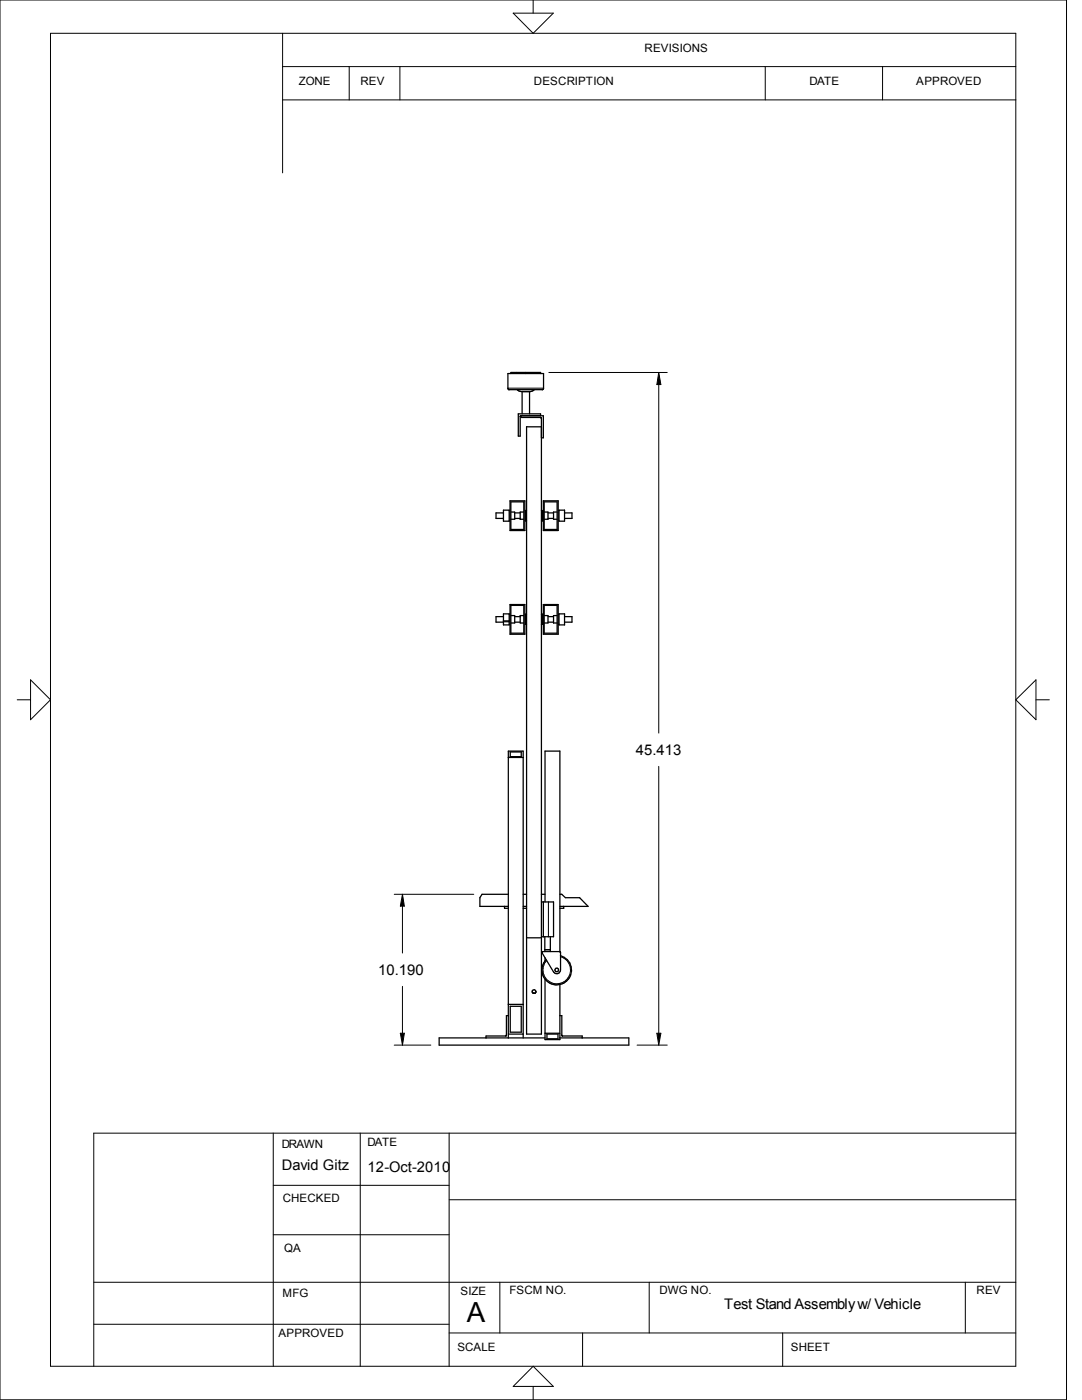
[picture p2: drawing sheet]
<svg xmlns="http://www.w3.org/2000/svg" width="216mm" height="279mm" viewBox="0 0 216 279" stroke-linecap="round" stroke-linejoin="round" font-family="sans-serif">
<g fill="none" stroke="#000" stroke-width=".25">
<path d="M101.3 74.5h7.2v3.1l-.2 .2h-6.8l-.2-.3zM101.9 74.5v-.2h6v.2M103.2 77.8l.8 .3h1.8l.8-.3M104.2 78.1v4.5M104.9 74.3v.2M105.7 78.1v4.5M101.8 99.9h2.9v6h-2.9zM104 83v.3h3.9l.1 .1v123h-2.9v-121.2h2.9M107.9 83v-.4h-4.5v4.4h.4l.1-4h4.5v4.4h-.4M108.4 99.9h3v6h-3zM100.5 101.8h1.1v2.2h-1.1zM100.5 102.4h-1.5v1.1h1.5"/>
<path d="M101.6 101.9h.2M101.6 103.9h.2M101.9 102.2h.8v1.4h-.8M101.9 100.2h2.6v5.5h-2.6zM102.7 103.5h1.1M102.7 102.4h1.1M104.5 102.2h-.7v1.4h.7M104.7 101.9h.4M104.7 103.9h.4M104.9 101.9v2M108 101.9h.4M108 103.9h.4"/>
<path d="M108.2 101.9v2M108.6 102.2h.7v1.4h-.7M108.6 100.2h2.6v5.5h-2.6zM109.3 103.5h1.1M109.3 102.4h1.1M111.2 102.2h-.8v1.4h.8M111.4 101.9h.1M111.4 103.9h.1M111.5 101.8h1.1v2.2h-1.1zM112.6 102.4h1.5v1.1h-1.5M100.5 123.1h-1.5v1.1h1.5M100.5 122.5h1.1v2.2h-1.1z"/>
<path d="M100.5 124.1h1.1M100.5 123.9h1.1M101.6 124.6h.2M101.6 122.6h.2M101.8 120.7h2.9v5.9h-2.9zM101.9 122.9h.8v1.4h-.8M101.9 120.8h2.6v5.6h-2.6zM102.7 123.1h1.1M102.7 124.2h1.1M104.5 122.9h-.7v1.4h.7M104.7 124.6h.4M104.7 122.6h.4"/>
<path d="M104.9 122.6v2M108 124.6h.4M108 122.6h.4M108.2 122.6v2M108.4 120.7h3v5.9h-3zM108.6 122.9h.7v1.4h-.7M108.6 120.8h2.6v5.6h-2.6zM109.3 123.1h1.1M109.3 124.2h1.1M111.2 122.9h-.8v1.4h.8M111.4 124.6h.1M111.4 122.6h.1"/>
<path d="M111.5 122.5h1.1v2.2h-1.1zM112.6 123.1h1.5v1.1h-1.5M101.4 151.2h3M101.8 150.1h2.2v.9h-2.2zM101.4 178.5h-5.2l-.4 .7v1.7h5.6M104.4 178.5h.7M108 178.5h.8M111.7 178.5h.4l.7 .7h2.9l1.6 1.7h-5.6M100.7 180.9v.4h.7M104.4 180.9h.7M104.4 181.3h.7M105.1 187.2h2.9"/>
<path d="M106.2 198l.2 .2M106.9 197.9l-.3-.4-.2 .1-.2 .4M106.9 197.9l-.1 .2-.4 .1M106.9 197.9l-.1 .3h-.4M108 180h2.4v6.9h-2.4M108.4 180v6.9M108.7 186.9v3M108.7 189.5h1.1M108.8 180v-30.1h2.9l.1 43.7a.75 .75 0 0 1-.5 .7 .75 .75 0 0 1-.9-.3l-2.3-4 .1-.1h3.6M108.8 191.1v.7M108.8 195.4v12.1h2.9v-11M109.8 186.9v3"/>
<path d="M111.8 190.7a2.97 2.97 0 0 1 2 4.1 2.97 2.97 0 0 1-4.4 1.2 2.97 2.97 0 0 1-.4-4.5M112.5 180.9v.4h-.8M101.4 207.1v-57.2h3v57.2M101.4 202.7h-.4v4l-4 .1v.3M101.4 206.4h3M101.4 200.4h3M101.8 200.8h2.2v5.2h-2.2zM108.8 207.1h-21.2v1.5h37.9v-1.5h-13.8M108.8 206.2h2.9M109.1 206.4h2.2v.9h-2.2zM111.7 202.7h.4v4l4.1 .1v.3"/>
<circle cx="111.1" cy="193.6" r=".37"/>
</g>
<g fill="none" stroke="#000" stroke-width=".2">
<path d="M0 0h212.8v279.4h-212.8zM10.1 6.6h192.6v266.1h-192.6zM56.4 19.9h146.3M56.4 13.3h146.3M56.4 6.6v27.9M69.7 13.3v6.6M79.8 13.3v6.6M102.4 2.6h8l-4 4zM106.4 0v2.6M152.7 13.3v6.6M176.1 13.3v6.6M101.3 77.5h7.2"/>
<path d="M102.2 74.3v.2M103 74.3v.2M103.1 74.3v.2M104.7 74.3v.2M105.1 74.3v.2M107.9 74.3v.2M109.5 74.3h23.6M131.4 76.8v69.5M131.4 74.3l.5 2.5h-.8zM3.4 139.7h2.7M6.1 135.7l4 4-4 3.9zM202.7 139.7l4-4v7.9z"/>
<path d="M206.7 139.7h2.7M131.4 153v53.2M78.7 178.5h15.8M80.3 178.5l.4 2.3h-.8zM80.3 180.8v9.4M80.3 196.9v9.3M109.4 180v6.9M111.8 190.9a2.77 2.77 0 0 1 1.8 3.8 2.77 2.77 0 0 1-4.1 1.2 2.77 2.77 0 0 1-.4-4.2M78.7 208.6h7.3M79.9 206.2h.8l-.4 2.4zM127.1 208.6h6M131.1 206.2h.8l-.5 2.4z"/>
<path d="M54.5 226.1v46.6M54.5 236.6h35.1M71.9 226.1v46.6M89.6 239.4h113.1M89.6 226.1v46.6M202.7 226.1h-184v46.6M18.7 255.9h184M54.5 246.4h35.1M99.7 255.9v10.1M129.5 255.9v10.1M192.6 255.9v10.1M18.7 264.3h70.9"/>
<path d="M89.6 266h113.1M106.4 272.7l4 4h-8zM106.4 276.7v2.7M116.2 266v6.7M156.2 266v6.7"/>
</g>
<path d="M131.1 74.4h.8v2.4h-.8zM79.9 178.5h.8v2.3h-.8zM79.9 206.2h.8v2.4h-.8zM131.1 206.2h.8v2.4h-.8z" fill="#000"/>
<text font-size="5.5" x="93.1" y="263.9">A</text>
<g font-size="3">
<text x="126.9" y="150.6">45.413</text>
<text x="75.4" y="194.5">10.190</text>
</g>
<g font-size="2.9">
<text x="56.3" y="233.5">David Gitz</text>
<text x="73.3" y="233.8">12-Oct-2010</text>
<text x="144.5" y="261.2">Test Stand Assembly w/ Vehicle</text>
</g>
<g font-size="2.3">
<text x="128.6" y="10.5">REVISIONS</text>
<text x="59.6" y="16.9">ZONE</text>
<text x="71.9" y="16.9">REV</text>
<text x="106.6" y="16.9">DESCRIPTION</text>
<text x="161.5" y="16.9">DATE</text>
<text x="182.8" y="16.9">APPROVED</text>
<text x="56.2" y="229.1">DRAWN</text>
<text x="73.3" y="228.8">DATE</text>
<text x="56.4" y="239.8">CHECKED</text>
<text x="56.7" y="249.9">QA</text>
<text x="56.4" y="258.8">MFG</text>
<text x="91.9" y="258.5">SIZE</text>
<text x="101.7" y="258.3">FSCM NO.</text>
<text x="131.6" y="258.3">DWG NO.</text>
<text x="194.9" y="258.3">REV</text>
<text x="55.6" y="266.9">APPROVED</text>
<text x="91.3" y="269.6">SCALE</text>
<text x="157.8" y="269.6">SHEET</text>
</g>
</svg>
